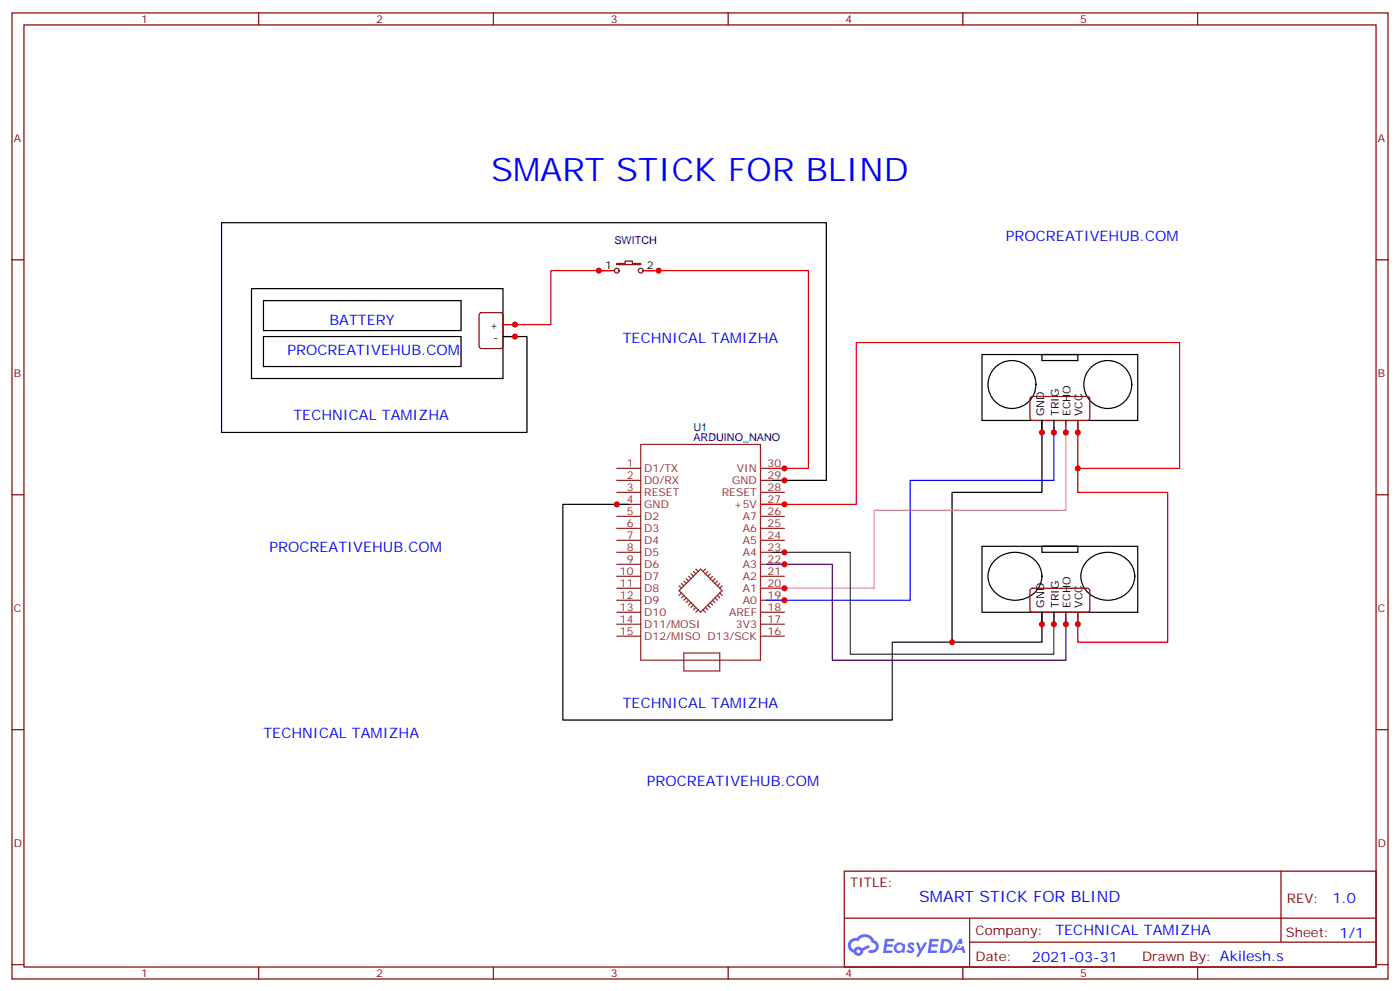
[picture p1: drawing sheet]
<svg xmlns="http://www.w3.org/2000/svg" width="412mm" height="292mm" viewBox="0 0 412 292" stroke-linecap="round" stroke-linejoin="round" font-family="sans-serif">
<g fill="none" stroke="#870000" stroke-width=".35">
<path d="M3.5 3.8h405.4v284.3h-405.4zM7.1 7.3h398.2v277.3h-398.2zM76.2 3.8v3.5M145.3 3.8v3.5M214.5 3.8v3.5M283.6 3.8v3.5M352.8 3.8v3.5M3.5 76.5h3.6M405.3 76.5h3.6M3.5 145.6h3.6M405.3 145.6h3.6M3.5 214.8h3.6"/>
<path d="M405.3 214.8h3.6M248.7 256.4h156.6v28.2h-156.6zM377.3 256.4v20.9M248.7 270.2h156.5M285.6 277.3h119.6M285.6 270.2v14.2M3.5 283.9h3.6M76.2 284.6v3.5M145.3 284.6v3.5M214.5 284.6v3.5M283.6 284.6v3.5M352.8 284.6v3.5"/>
<path d="M405.3 283.9h3.6"/>
</g>
<g fill="#5487ff">
<path d="M267.7 277.6a1.22 1.22 0 0 1 1.7 .2l-.4 .6a.47 .47 0 0 0-.3-.4 .47 .47 0 0 0-.5 .2l.1 .2a1.14 1.14 0 0 1 .8 1.8 1.14 1.14 0 0 1-1.9 0l-.2-.2 .5-.6 .7 .5a.29 .29 0 0 0 .3-.3 .29 .29 0 0 0-.2-.3 1.04 1.04 0 0 1-.6-1.7z"/>
<path d="M260.7 276.3h2.4l.3 .2-.2 .5-1.8 .1-.1 .8h1.5l.3 .4-.3 .4h-1.6l-.2 1.1h1.7l.2 .3-.2 .3-2.6 .1z"/>
<path d="M273.8 276.3h2.4l.3 .2-.1 .5-1.8 .1-.2 .8h1.6l.3 .4-.4 .4h-1.6l-.1 1.1h1.7l.2 .3-.2 .3-2.6 .1z"/>
<path d="M282.6 276.3h.7l.3 1.3-.6 .3a.69 .69 0 0 0-1 .3 .69 .69 0 0 0 .4 .9 .69 .69 0 0 0 .9-.6l.5-.2 .6 2.2h-.8l-.2-.9h-1.8l-.5 .9h-.8z"/>
<path d="M269.8 277.4h.8l.6 1.8 1.1-1.8h.9l-2.6 4.2h-.8l.9-1.5z"/>
<path d="M277.4 276.3l-.6 4.2h1.3a2.11 2.11 0 0 0 2.5-2.1 2.11 2.11 0 0 0-2.5-2.1zM278.1 277.1a1.39 1.39 0 0 1 1.7 1.4 1.39 1.39 0 0 1-1.8 1.3h-.3z"/>
<path d="M263.7 277.9a1.54 1.54 0 0 0-.1 2.2 1.54 1.54 0 0 0 2.2 .1l.6 .3 .3-2.3-.2-.3h-.4a1.49 1.49 0 0 0-2.4 0zM264 278.9a.94 .94 0 0 1 1.8 0 .94 .94 0 0 1-1.8 0z"/>
<path d="M250.4 276.7a2.18 2.18 0 0 0 1.1 3.7 1.44 1.44 0 0 0 1.6 .9 1.44 1.44 0 0 0 1.2-1.4l2-1.1-.5-.7-1.9 1a1.47 1.47 0 0 0-2.4 .4 1.39 1.39 0 0 1-.7-1.9 1.39 1.39 0 0 1 2-.5 2.12 2.12 0 0 1 2.2-1.3 2.12 2.12 0 0 1 1.9 1.7 1.14 1.14 0 0 1 1.1 1.4 1.14 1.14 0 0 1-1.7 .7 .43 .43 0 0 0-.5 .4 .43 .43 0 0 0 .4 .5 1.98 1.98 0 0 0 2.5-1.2 1.98 1.98 0 0 0-1.2-2.6 3.1 3.1 0 0 0-5.3-.6l-.9 .1zM252.3 280a.55 .55 0 0 1 1.1 0 .55 .55 0 0 1-1.1 0z"/>
<circle cx="282.6" cy="278.4" r=".26"/>
</g>
<g fill="none" stroke="#8c2424" stroke-width=".35">
<path d="M181.7 137.9h7M188.7 130.8h35.3v63.5h-35.3zM224 137.9h7.1M181.7 159h7M181.7 155.5h7M181.7 152h7M181.7 148.4h7M181.7 144.9h7M181.7 141.4h7M224 159h7.1M224 155.5h7.1M224 152h7.1"/>
<path d="M224 148.4h7.1M224 144.9h7.1M224 141.4h7.1M181.7 176.7h7M181.7 173.1h7M181.7 169.6h7M181.7 166.1h7M181.7 162.6h7M200 173.8l6.4-6.3 6.3 6.3-6.3 6.4zM200 172.4l.7 .7M200.7 171.7l.7 .7M200.7 174.6l-.7 .7"/>
<path d="M201.4 171l.7 .7M201.4 175.3l-.7 .7M202.1 176l-.7 .7M202.1 170.3l.7 .7M202.8 169.6l.8 .7M202.8 176.7l-.7 .7M203.6 177.4l-.8 .7M203.6 168.9l.7 .7M204.3 168.2l.7 .7M204.3 178.1l-.7 .7M205 167.5l.7 .7M205 178.8l-.7 .7"/>
<path d="M205.7 179.5l-.7 .7M207.1 179.5l.7 .7M207.8 178.8l.7 .7M207.8 167.5l-.7 .7M208.5 178.1l.7 .7M208.5 168.2l-.7 .7M209.2 177.4l.7 .7M209.2 168.9l-.7 .7M209.9 176.7l.7 .7M209.9 169.6l-.7 .7M210.6 176l.7 .7M210.6 170.3l-.7 .7"/>
<path d="M211.3 175.3l.7 .7M211.3 171l-.7 .7M212 174.6l.7 .7M212 171.7l-.7 .7M212.7 172.4l-.7 .7M224 176.7h7.1M224 173.1h7.1M224 169.6h7.1M224 166.1h7.1M224 162.6h7.1M181.7 183.7h7M181.7 180.2h7"/>
<path d="M181.7 187.3h7M201.4 192.2h10.6v5.3h-10.6zM224 183.7h7.1M224 180.2h7.1M224 187.3h7.1"/>
</g>
<g fill="none" stroke="#000" stroke-width=".35">
<path d="M74.1 84.9h74.1v26.5h-74.1zM77.6 88.5h58.2v8.8h-58.2zM77.6 99.1h58.2v8.8h-58.2zM148.2 95.5h3.5M151.7 99.1h-3.5h7v28.2h-89.9v-61.8h178.1v75.9h-15.9M289.3 104.4h45.8v19.4h-45.8zM306.9 104.4h10.6v1.7h-10.6zM306.9 127.3v-3.5v21.1h-26.4v44.1h26.4v-8.8v3.5M310.4 123.8v3.5M314 123.8v3.5M317.5 123.8v3.5M185.2 148.4h-19.4v63.5h97v-22.9h17.7"/>
<path d="M289.3 160.8h45.8v19.4h-45.8zM293 165a8.4 8.4 0 0 1 13.6 2.6 7.2 7.2 0 0 1-7.6 9.1 7.3 7.3 0 0 1-7.6-9.1l.4-1zM306.9 160.8h10.6v1.8h-10.6zM320.3 165a8.4 8.4 0 0 1 13.6 2.6 7.2 7.2 0 0 1-7.6 9.1 7.3 7.3 0 0 1-7.6-9.1l.4-1zM310.4 180.2v3.5M314 180.2v3.5M317.5 180.2v3.5"/>
<circle cx="298.1" cy="113.2" r="7.1"/>
<circle cx="326.3" cy="113.2" r="7.1"/>
</g>
<g fill="none" stroke="#870000" stroke-width=".35">
<path d="M176.4 79.7h4.6M181.7 77.5h2.4v-.7h2.2v.7h2.4v.4h-7zM189.4 79.7h4.6M141.3 92.2l.5-.2h5.7l.6 .4 .1 9.5-.5 .6-5.9 .1-.6-.5-.1-9.4zM303.6 116.9l.5-.2 16.5 .1 .4 .6v5.9l-.7 .5-16.5-.1-.4-.7v-5.6zM303.6 173.3l.5-.2 16.5 .1 .4 .6v6l-.7 .4-16.5-.1-.4-.6v-5.7z"/>
<circle cx="181.7" cy="79.7" r=".71"/>
<circle cx="188.7" cy="79.7" r=".71"/>
</g>
<path d="M179.9 79.7h-17.6v15.8h-14.1M190.5 79.7h47.6v58.2h-10.6M317.5 123.8v21.1h26.5v44.1h-26.5v-8.8M317.5 137.9h30v-37.1h-95.3v47.6h-28.2" fill="none" stroke="#f00" stroke-width=".35"/>
<path d="M310.4 125.5v15.9h-42.3v35.3h-42.3" fill="none" stroke="#00f" stroke-width=".35"/>
<path d="M314 125.5v24.7h-56.5v22.9h-31.7" fill="none" stroke="#f0f" stroke-width=".35"/>
<path d="M227.5 162.6h23v29.9h59.9v-12.3" fill="none" stroke="#008700" stroke-width=".35"/>
<path d="M225.8 166.1h19.4v28.2h68.8v-12.3" fill="none" stroke="#306" stroke-width=".35"/>
<g fill="#c00">
<circle cx="306.9" cy="127.3" r=".88"/>
<circle cx="306.9" cy="183.7" r=".88"/>
<circle cx="317.5" cy="127.3" r=".88"/>
<circle cx="317.5" cy="183.7" r=".88"/>
<circle cx="280.5" cy="189" r=".88"/>
<circle cx="181.7" cy="148.4" r=".88"/>
<circle cx="317.5" cy="137.9" r=".88"/>
<circle cx="231.1" cy="148.4" r=".88"/>
<circle cx="231.1" cy="176.7" r=".88"/>
<circle cx="310.4" cy="127.3" r=".88"/>
<circle cx="231.1" cy="173.1" r=".88"/>
<circle cx="314" cy="127.3" r=".88"/>
<circle cx="231.1" cy="162.6" r=".88"/>
<circle cx="310.4" cy="183.7" r=".88"/>
<circle cx="231.1" cy="166.1" r=".88"/>
<circle cx="314" cy="183.7" r=".88"/>
<circle cx="176.4" cy="79.7" r=".88"/>
<circle cx="151.7" cy="95.5" r=".88"/>
<circle cx="231.1" cy="137.9" r=".88"/>
<circle cx="194" cy="79.7" r=".88"/>
<circle cx="231.1" cy="141.4" r=".88"/>
<circle cx="151.7" cy="99.1" r=".88"/>
</g>
<text font-size="9.5" fill="#00f" x="144.6" y="53.2">SMART STICK FOR BLIND</text>
<text font-size="4.6" fill="#00f" x="270.8" y="265.4">SMART STICK FOR BLIND</text>
<g font-size="4.2" fill="#00f">
<text x="296.3" y="70.8">PROCREATIVEHUB.COM</text>
<text x="97" y="95.5">BATTERY</text>
<text x="183.4" y="100.8">TECHNICAL TAMIZHA</text>
<text x="84.7" y="104.4">PROCREATIVEHUB.COM</text>
<text x="86.4" y="123.8">TECHNICAL TAMIZHA</text>
<text x="79.4" y="162.6">PROCREATIVEHUB.COM</text>
<text x="183.4" y="208.4">TECHNICAL TAMIZHA</text>
<text x="77.6" y="217.2">TECHNICAL TAMIZHA</text>
<text x="190.5" y="231.4">PROCREATIVEHUB.COM</text>
<text x="392.5" y="265.7">1.0</text>
<text x="310.9" y="275.2">TECHNICAL TAMIZHA</text>
<text x="304" y="283">2021-03-31</text>
</g>
<g font-size="3.9" fill="#800">
<text x="250.5" y="261">TITLE:</text>
<text x="379.1" y="265.7">REV:</text>
<text x="287.4" y="275.2">Company:</text>
<text x="378.7" y="275.8">Sheet: 1/1</text>
<text x="287.4" y="282.9">Date:</text>
<text x="336.4" y="282.9">Drawn By: Akilesh.s</text>
</g>
<g font-size="3.2" fill="#800">
<text x="41.6" y="6.8">1</text>
<text x="110.8" y="6.8">2</text>
<text x="179.9" y="6.8">3</text>
<text x="249.1" y="6.8">4</text>
<text x="318.2" y="6.8">5</text>
<text x="4.1" y="41.9">A</text>
<text x="405.9" y="41.9">A</text>
<text x="4.1" y="111.1">B</text>
<text x="405.9" y="111.1">B</text>
<text x="4.1" y="180.2">C</text>
<text x="405.9" y="180.2">C</text>
<text x="4.1" y="249.3">D</text>
<text x="405.9" y="249.3">D</text>
<text x="41.6" y="287.6">1</text>
<text x="110.8" y="287.6">2</text>
<text x="179.9" y="287.6">3</text>
<text x="249.1" y="287.6">4</text>
<text x="318.2" y="287.6">5</text>
</g>
<g font-size="3.2" fill="#000080">
<text x="181" y="71.9">SWITCH</text>
<text x="204.2" y="129.8">ARDUINO_NANO</text>
<text x="204.2" y="126.8">U1</text>
</g>
<g font-size="3.2">
<text x="178.3" y="79.3">1</text>
<text x="190.5" y="79.3">2</text>
<text x="144.3" y="96.9">+</text>
<text x="145.4" y="100.5">-</text>
<text x="307.6" y="122.4" transform="rotate(-90 307.6 122.4)">GND</text>
<text x="311.9" y="122.4" transform="rotate(-90 311.9 122.4)">TRIG</text>
<text x="315.4" y="122.4" transform="rotate(-90 315.4 122.4)">ECHO</text>
<text x="318.9" y="122.4" transform="rotate(-90 318.9 122.4)">VCC</text>
<text x="307.6" y="178.9" transform="rotate(-90 307.6 178.9)">GND</text>
<text x="311.9" y="178.9" transform="rotate(-90 311.9 178.9)">TRIG</text>
<text x="315.4" y="178.9" transform="rotate(-90 315.4 178.9)">ECHO</text>
<text x="318.9" y="178.9" transform="rotate(-90 318.9 178.9)">VCC</text>
</g>
<g font-size="3.2" fill="#8d2323">
<text x="184.6" y="137.5">1</text>
<text x="226.1" y="137.5">30</text>
<text x="184.6" y="141">2</text>
<text x="189.8" y="142.5">D0/RX</text>
<text x="189.8" y="138.9">D1/TX</text>
<text x="215.7" y="142.5">GND</text>
<text x="217.1" y="138.9">VIN</text>
<text x="226.1" y="141">29</text>
<text x="184.6" y="148.1">4</text>
<text x="184.6" y="144.6">3</text>
<text x="189.8" y="149.5">GND</text>
<text x="189.8" y="146">RESET</text>
<text x="212.6" y="146">RESET</text>
<text x="216.2" y="149.5">+5V</text>
<text x="226.1" y="144.6">28</text>
<text x="226.1" y="148.1">27</text>
<text x="184.6" y="155.2">6</text>
<text x="184.6" y="151.6">5</text>
<text x="189.8" y="153">D2</text>
<text x="218.8" y="153">A7</text>
<text x="226.1" y="151.6">26</text>
<text x="226.1" y="155.2">25</text>
<text x="184.6" y="158.7">7</text>
<text x="189.8" y="160.1">D4</text>
<text x="189.8" y="156.6">D3</text>
<text x="218.8" y="156.6">A6</text>
<text x="218.8" y="160.1">A5</text>
<text x="226.1" y="158.7">24</text>
<text x="184.6" y="165.7">9</text>
<text x="184.6" y="162.2">8</text>
<text x="189.8" y="167.1">D6</text>
<text x="189.8" y="163.6">D5</text>
<text x="218.8" y="163.6">A4</text>
<text x="218.8" y="167.1">A3</text>
<text x="226.1" y="162.2">23</text>
<text x="226.1" y="165.7">22</text>
<text x="182.6" y="172.8">11</text>
<text x="182.6" y="169.3">10</text>
<text x="189.8" y="170.7">D7</text>
<text x="218.8" y="170.7">A2</text>
<text x="226.1" y="169.3">21</text>
<text x="226.1" y="172.8">20</text>
<text x="182.6" y="179.8">13</text>
<text x="182.6" y="176.3">12</text>
<text x="189.8" y="177.7">D9</text>
<text x="189.8" y="174.2">D8</text>
<text x="218.8" y="174.2">A1</text>
<text x="218.8" y="177.7">A0</text>
<text x="226.1" y="176.3">19</text>
<text x="226.1" y="179.8">18</text>
<text x="182.6" y="183.4">14</text>
<text x="189.8" y="184.8">D11/MOSI</text>
<text x="189.8" y="181.3">D10</text>
<text x="214.7" y="181.3">AREF</text>
<text x="216.8" y="184.8">3V3</text>
<text x="226.1" y="183.4">17</text>
<text x="182.6" y="186.9">15</text>
<text x="189.8" y="188.3">D12/MISO D13/SCK</text>
<text x="226.1" y="186.9">16</text>
</g>
</svg>
